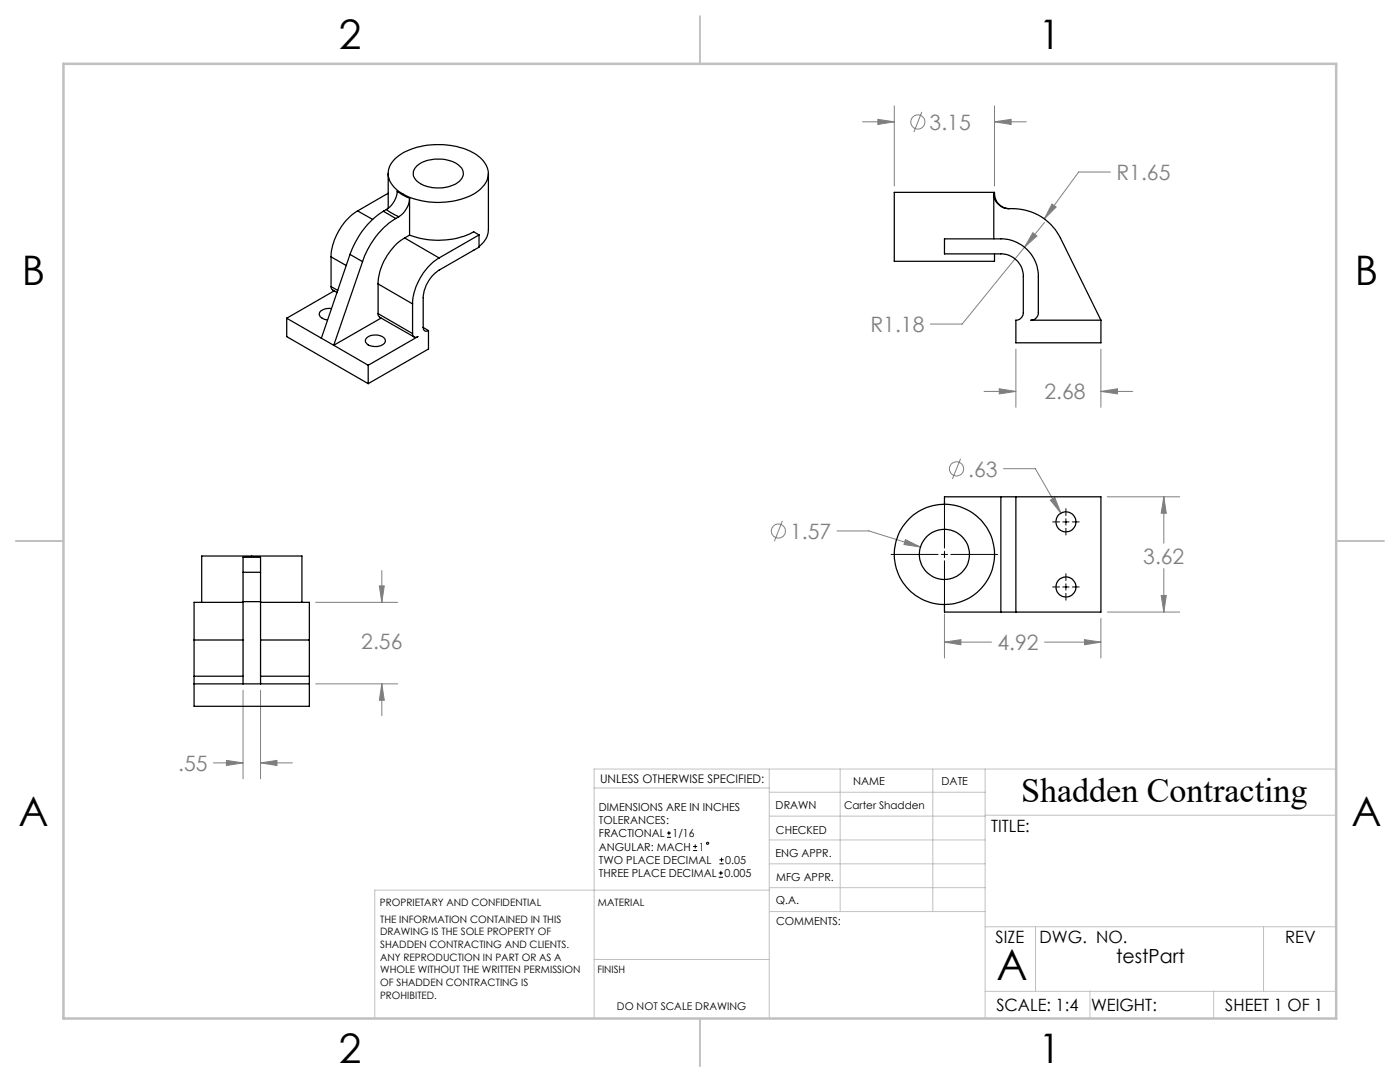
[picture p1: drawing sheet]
<svg xmlns="http://www.w3.org/2000/svg" width="279mm" height="216mm" viewBox="0 0 279 216" stroke-linecap="round" stroke-linejoin="round" font-family="sans-serif">
<g fill="none" stroke="#808080" stroke-width=".2">
<path d="M172.1 24.3h6.4M175.2 23.8l3.3 .5-3.3 .5zM178.5 21.1v16M184 22.3l-1.6 4.1M198.5 24.3l3.3-.5v1zM198.5 21.1v16M198.5 24.3h6.3M221.6 34.3h-6.3l-6.9 9.4M204.5 49.3l-12.5 15.4h-6.3M206.1 46.4l.8 .7-2.4 2.2zM208.5 44.4l-4 4.9M209.9 40.7l.9 .6-2.4 2.4z"/>
<path d="M196.4 78.1h6.3M199.4 77.6l3.3 .5-3.3 .5zM202.7 69.7v11.6M219.7 78.1l3.3-.5v1zM219.7 69.7v11.6M219.7 78.1h6.4M191.7 91.5l-1.6 4.1M200.3 93.5h6.3l5.1 8.9M209.6 99.8l.9-.5 1.2 3.1zM221 99.1h14.4M232.3 99.1l.5 3.3h-1.1zM232.3 99.1v9.3"/>
<path d="M75.7 116.9h1l-.5 3.3zM76.2 113.8v6.4M156.1 103.9l-1.5 4.1M167 105.9h6.4l10.3 3.2M180.7 107.7l3 1.4-3.3-.4zM231.7 118.8h1.1l-.5 3.3zM232.3 113.5v8.6M48.5 137.7v17.7M52 137.7v17.7M63 120.2h16.4M63 136.5h16.4M76.2 136.5l.5 3.2h-1z"/>
<path d="M76.2 136.5v6.3M188.5 128.1l3.3-.5v1.1zM188.5 122.5v8.8M188.5 128.1h9.4M208.5 128.1h11.2M216.4 127.6l3.3 .5-3.3 .6zM219.7 123.4v7.9M221 122.1h14.4M42.6 152.2h5.9M45.2 151.7l3.3 .5-3.3 .6zM52 152.2l3.3-.5v1.1zM52 152.2h6.3"/>
<circle cx="183.2" cy="24.3" r="1.41"/>
<circle cx="190.9" cy="93.6" r="1.41"/>
<circle cx="155.3" cy="105.9" r="1.4"/>
</g>
<g fill="none" stroke="#000" stroke-width=".2">
<path d="M188.5 100v9.4M177.8 110.6h9.4M187.9 110.6h1.2M188.5 110v1.3M188.5 111.9v9.3M189.8 110.6h9.3M210.1 117.1h1.4M210.1 104.1h1.4M212.1 117.1h1.3M212.1 104.1h1.3M212.7 101.5v1.4M212.7 103.5v1.3"/>
<path d="M212.7 105.4v1.4M212.7 114.5v1.4M212.7 116.5v1.3M212.7 118.4v1.4M214 117.1h1.4M214 104.1h1.4M133.1 167.1h.8M133.1 166.2h.8M133.5 165.8v.9M138.3 169.7h.8M138.3 168.9h.8M138.7 168.5v.8"/>
<path d="M143.4 175h.9M143.4 174.2h.9M143.6 172.4h.8M143.6 171.6h.8M143.9 173.8v.8M144 171.1v.9"/>
<circle cx="141.2" cy="168.3" r=".22"/>
</g>
<g fill="none" stroke="#c0c0c0" stroke-width=".2">
<path d="M118.6 157.2h34.9M153.5 153.5v49.7M153.5 158.1h43.1M167.7 153.5v28.4M186.2 153.5v28.4M196.6 153.5v49.7M266.7 153.5h-148.1v49.7M153.5 167.6h43.1M153.5 162.8h43.1M153.5 172.4h43.1M153.5 177.1h43.1M153.6 177.6h-78.8v25.6"/>
<path d="M196.6 162.7h70.1M118.6 191.5h34.9M153.6 181.9h43M196.6 197.8h70.1M196.6 184.9h70.1M206.7 184.9v12.9M217.5 197.8v5.4M242.2 197.8v5.4M252.2 184.9v12.9"/>
</g>
<path d="M139.7 3.2v9.5M3.1 107.9h9.6M266.7 107.9h9.5M139.7 203.2v9.6" fill="none" stroke="#c0c0c0" stroke-width=".25"/>
<path d="M12.7 12.7h254v190.5h-254z" fill="none" stroke="#c0c0c0" stroke-width=".5"/>
<path d="M198.5 24.3l3.3-.5v1zM175.2 23.8l3.3 .5-3.3 .5zM209.9 40.7l-1.5 3 2.4-2.4zM199.4 77.6l3.3 .5-3.3 .5zM219.7 78.1l3.3-.5v1zM206.1 46.4l-1.6 2.9 2.4-2.2zM180.7 107.7l-.3 1 3.3 .4zM216.4 127.6l3.3 .5-3.3 .6zM188.5 128.1l3.3-.5v1.1zM232.3 99.1l.5 3.3h-1.1zM231.7 118.8h1.1l-.5 3.3zM209.6 99.8l2.1 2.6-1.2-3.1zM75.7 116.9h1l-.5 3.3zM76.2 136.5l.5 3.2h-1zM45.2 151.7l3.3 .5-3.3 .6zM52 152.2l3.3-.5v1.1z" fill="#808080"/>
<g fill="none" stroke="#000" stroke-width=".25">
<path d="M77.5 34.6v7M77.5 38.6l-6.1 3.5M78.8 31.7a13.4 13.4 0 0 1 10.6-2.7 10.1 10.1 0 0 1 7.3 3.5 3.7 3.7 0 0 1-.7 5.1 13.6 13.6 0 0 1-10.2 2.7 10.6 10.6 0 0 1-7.5-3.4 3.7 3.7 0 0 1 .5-5.2zM81.7 39.5a4.8 4.8 0 0 1-2.1 3.8M81.7 39.5l-1.6-.8-.8-.6a4.7 4.7 0 0 1-2.2 3.7M81.7 39.5v7.4M83.2 33.1a7.3 7.3 0 0 1 8.5 0 1.95 1.95 0 0 1-.3 3.3 7.3 7.3 0 0 1-8.3-.3 1.93 1.93 0 0 1 .1-3zM97.5 34.6v11.3a4.4 4.4 0 0 1-1.9 3.3M198.3 38.6a3.2 3.2 0 0 0 3.9 3 10.5 10.5 0 0 1 9.4 5.9l8.1 16.4M198.3 38.6h.2M198.3 38.6v9.1M198.5 38.6a3 3 0 0 0 3 3"/>
<path d="M198.5 38.6v-.2h-20v13.7h20v-1.4M66.1 57.2l.2 .6 1 .6M66.1 51.3v5.9M66.1 51.3l3 1.7M66.1 57.2l1.3 .8M66.7 58l-9.5 5.5M69.9 50.8l2.5 1.4M69.9 50.8l-5.8 16.7M71.4 42.1a11.7 11.7 0 0 0-5.3 9.2M71.4 42.1l3 1.7M72.4 52.2l-5.8 16.7M75.5 56.7v5.9"/>
<path d="M75.5 56.7l6.8 3.9M76.5 42.2a16.6 16.6 0 0 0-6.6 8.6M76.5 42.2l2.5 1.4M77.1 41.8l2.5 1.5M77.1 41.8l-.6 .4M79 43.6a16 16 0 0 0-6.6 8.6M79.6 43.3l-.6 .3M80.8 47.5a11.7 11.7 0 0 0-5.3 9.2M80.8 47.5l6.8 4M81.7 46.9l-.9 .6M87.6 51.5a11.7 11.7 0 0 0-5.3 9.1M94.6 49.9l-.1 .1"/>
<path d="M95.6 46.9v2.4l-8 4.6a7.2 7.2 0 0 0-3.1 5.5v5.9M95.6 46.9l-1.1-.7a16.1 16.1 0 0 1-12.8 .7M95.6 46.9l-8 4.6M188.5 47.7h11.2a7.5 7.5 0 0 1 7.5 7.4v7.3a1.49 1.49 0 0 1-1.5 1.5h14v4.5h-17v-4.5a1.49 1.49 0 0 0 1.5-1.5v-7.3a4.4 4.4 0 0 0-4.5-4.4h-11.2zM57.2 63.5v3.7l16.3 9.4M57.2 63.5l6.9 4M64.1 67.5l2.5 1.4M66.1 61.6a2.19 2.19 0 0 0-2.4 1 1.52 1.52 0 0 0 1.7 1.2M66.6 68.9l6.9 4M73.1 67.5a2.57 2.57 0 0 1 3.8 .3 1.24 1.24 0 0 1-1.3 1.3 2.23 2.23 0 0 1-2.7-1zM73.5 72.9v3.7M75.5 62.6v.4l.2 .3 7 3.9"/>
<path d="M75.5 62.6l6.8 4M76.1 63.5l-9.5 5.4M82.3 66.6a.64 .64 0 0 0 .4 .6 .64 .64 0 0 0 .7 0l-9.9 5.7M82.3 60.6v6M84.5 65.3a.66 .66 0 0 0 .3 .7 .66 .66 0 0 0 .7 0M84.5 65.3l1 .7M85.5 66v3.6l-12 7M199.7 99.1h3M199.7 99.1h-11.2v1.5M199.7 99.1v23M202.7 99.1v23M202.7 99.1h17v23h-17"/>
<path d="M48.5 114.2v5.9M48.5 114.2v-3h3.5v3M48.5 114.2h3.5M52 114.2v5.9M38.7 134.9v1.6M38.7 136.5v4.4h23v-4.4M38.7 127.7v7.2M38.7 136.5h23M38.7 127.7h9.8M38.7 134.9h9.8M40.3 120.2v-9.3h20v9.3M48.5 120.2h-9.8v7.5"/>
<path d="M48.5 120.1h3.5M48.5 120.1v16.4M52 120.2h9.7v7.5M52 120.1v16.4M52 127.7h9.7M52 134.9h9.7M61.7 134.9v1.6M61.7 127.7v7.2M188.5 120.6v1.5h11.2M199.7 122.1h3"/>
<circle cx="188.5" cy="110.6" r="5"/>
<circle cx="188.5" cy="110.6" r="10"/>
<circle cx="212.7" cy="117.1" r="2"/>
<circle cx="212.7" cy="104.1" r="2"/>
</g>
<text font-size="8.5" x="198.9" y="195.5">A</text>
<g font-size="8.1">
<text x="67.6" y="9.7">2</text>
<text x="207.3" y="9.7">1</text>
<text x="4.4" y="57">B</text>
<text x="270.4" y="57">B</text>
<text x="3.7" y="164.9">A</text>
<text x="269.7" y="164.9">A</text>
<text x="67.6" y="212.2">2</text>
<text x="207.3" y="212.2">1</text>
</g>
<text font-size="6.9" x="203.8" y="160.1">Shadden Contracting</text>
<g font-size="4.2" fill="#808080">
<text x="185.5" y="25.9">3.15</text>
<text x="222.8" y="35.9">R1.65</text>
<text x="173.7" y="66.2">R1.18</text>
<text x="208.5" y="79.7">2.68</text>
<text x="193.2" y="95.1">.63</text>
<text x="157.7" y="107.5">1.57</text>
<text x="228.2" y="112.5">3.62</text>
<text x="72.1" y="129.4">2.56</text>
<text x="199.1" y="129.7">4.92</text>
<text x="35.6" y="153.8">.55</text>
</g>
<text font-size="3.9" x="222.7" y="192.1">testPart</text>
<g font-size="3.4">
<text x="197.8" y="166">TITLE:</text>
<text x="198.7" y="188.1">SIZE</text>
<text x="207.5" y="188.1">DWG. NO.</text>
<text x="256.5" y="188.2">REV</text>
<text x="198.8" y="201.7">SCALE: 1:4</text>
<text x="217.7" y="201.8">WEIGHT:</text>
<text x="244.5" y="201.7">SHEET 1 OF 1</text>
</g>
<text font-size="2.4" x="119.8" y="156.2">UNLESS OTHERWISE SPECIFIED:</text>
<g font-size="2.2">
<text x="119.5" y="161.8">DIMENSIONS ARE IN INCHES</text>
<text x="154.8" y="161.4">DRAWN</text>
<text x="170.2" y="156.7">NAME</text>
<text x="187.9" y="156.7">DATE</text>
<text x="119.5" y="164.4">TOLERANCES:</text>
<text x="119.5" y="167.1">FRACTIONAL</text>
<text x="134.2" y="167.1">1/16</text>
<text x="154.9" y="166.3">CHECKED</text>
<text x="119.5" y="172.4">TWO PLACE DECIMAL</text>
<text x="119.5" y="169.7">ANGULAR: MACH</text>
<text x="139.5" y="169.7">1</text>
<text x="144.7" y="172.4">0.05</text>
<text x="154.8" y="171">ENG APPR.</text>
<text x="119.5" y="175">THREE PLACE DECIMAL</text>
<text x="144.6" y="175">0.005</text>
<text x="154.9" y="175.7">MFG APPR.</text>
<text x="154.9" y="180.4">Q.A.</text>
<text x="154.9" y="184.6">COMMENTS:</text>
</g>
<g font-size="2.1">
<text x="168.5" y="161.5">Carter Shadden</text>
<text x="123.1" y="201.6">DO NOT SCALE DRAWING</text>
</g>
<g font-size="2">
<text x="75.8" y="180.7">PROPRIETARY AND CONFIDENTIAL</text>
<text x="75.9" y="184.1">THE INFORMATION CONTAINED IN THIS</text>
<text x="119.3" y="180.7">MATERIAL</text>
<text x="75.9" y="186.7">DRAWING IS THE SOLE PROPERTY OF</text>
<text x="75.9" y="189.2">SHADDEN CONTRACTING AND CLIENTS.</text>
<text x="75.9" y="191.7">ANY REPRODUCTION IN PART OR AS A</text>
<text x="75.9" y="194.2">WHOLE WITHOUT THE WRITTEN PERMISSION</text>
<text x="75.9" y="196.8">OF SHADDEN CONTRACTING IS</text>
<text x="119.2" y="194.2">FINISH</text>
<text x="75.9" y="199.3">PROHIBITED.</text>
</g>
</svg>
